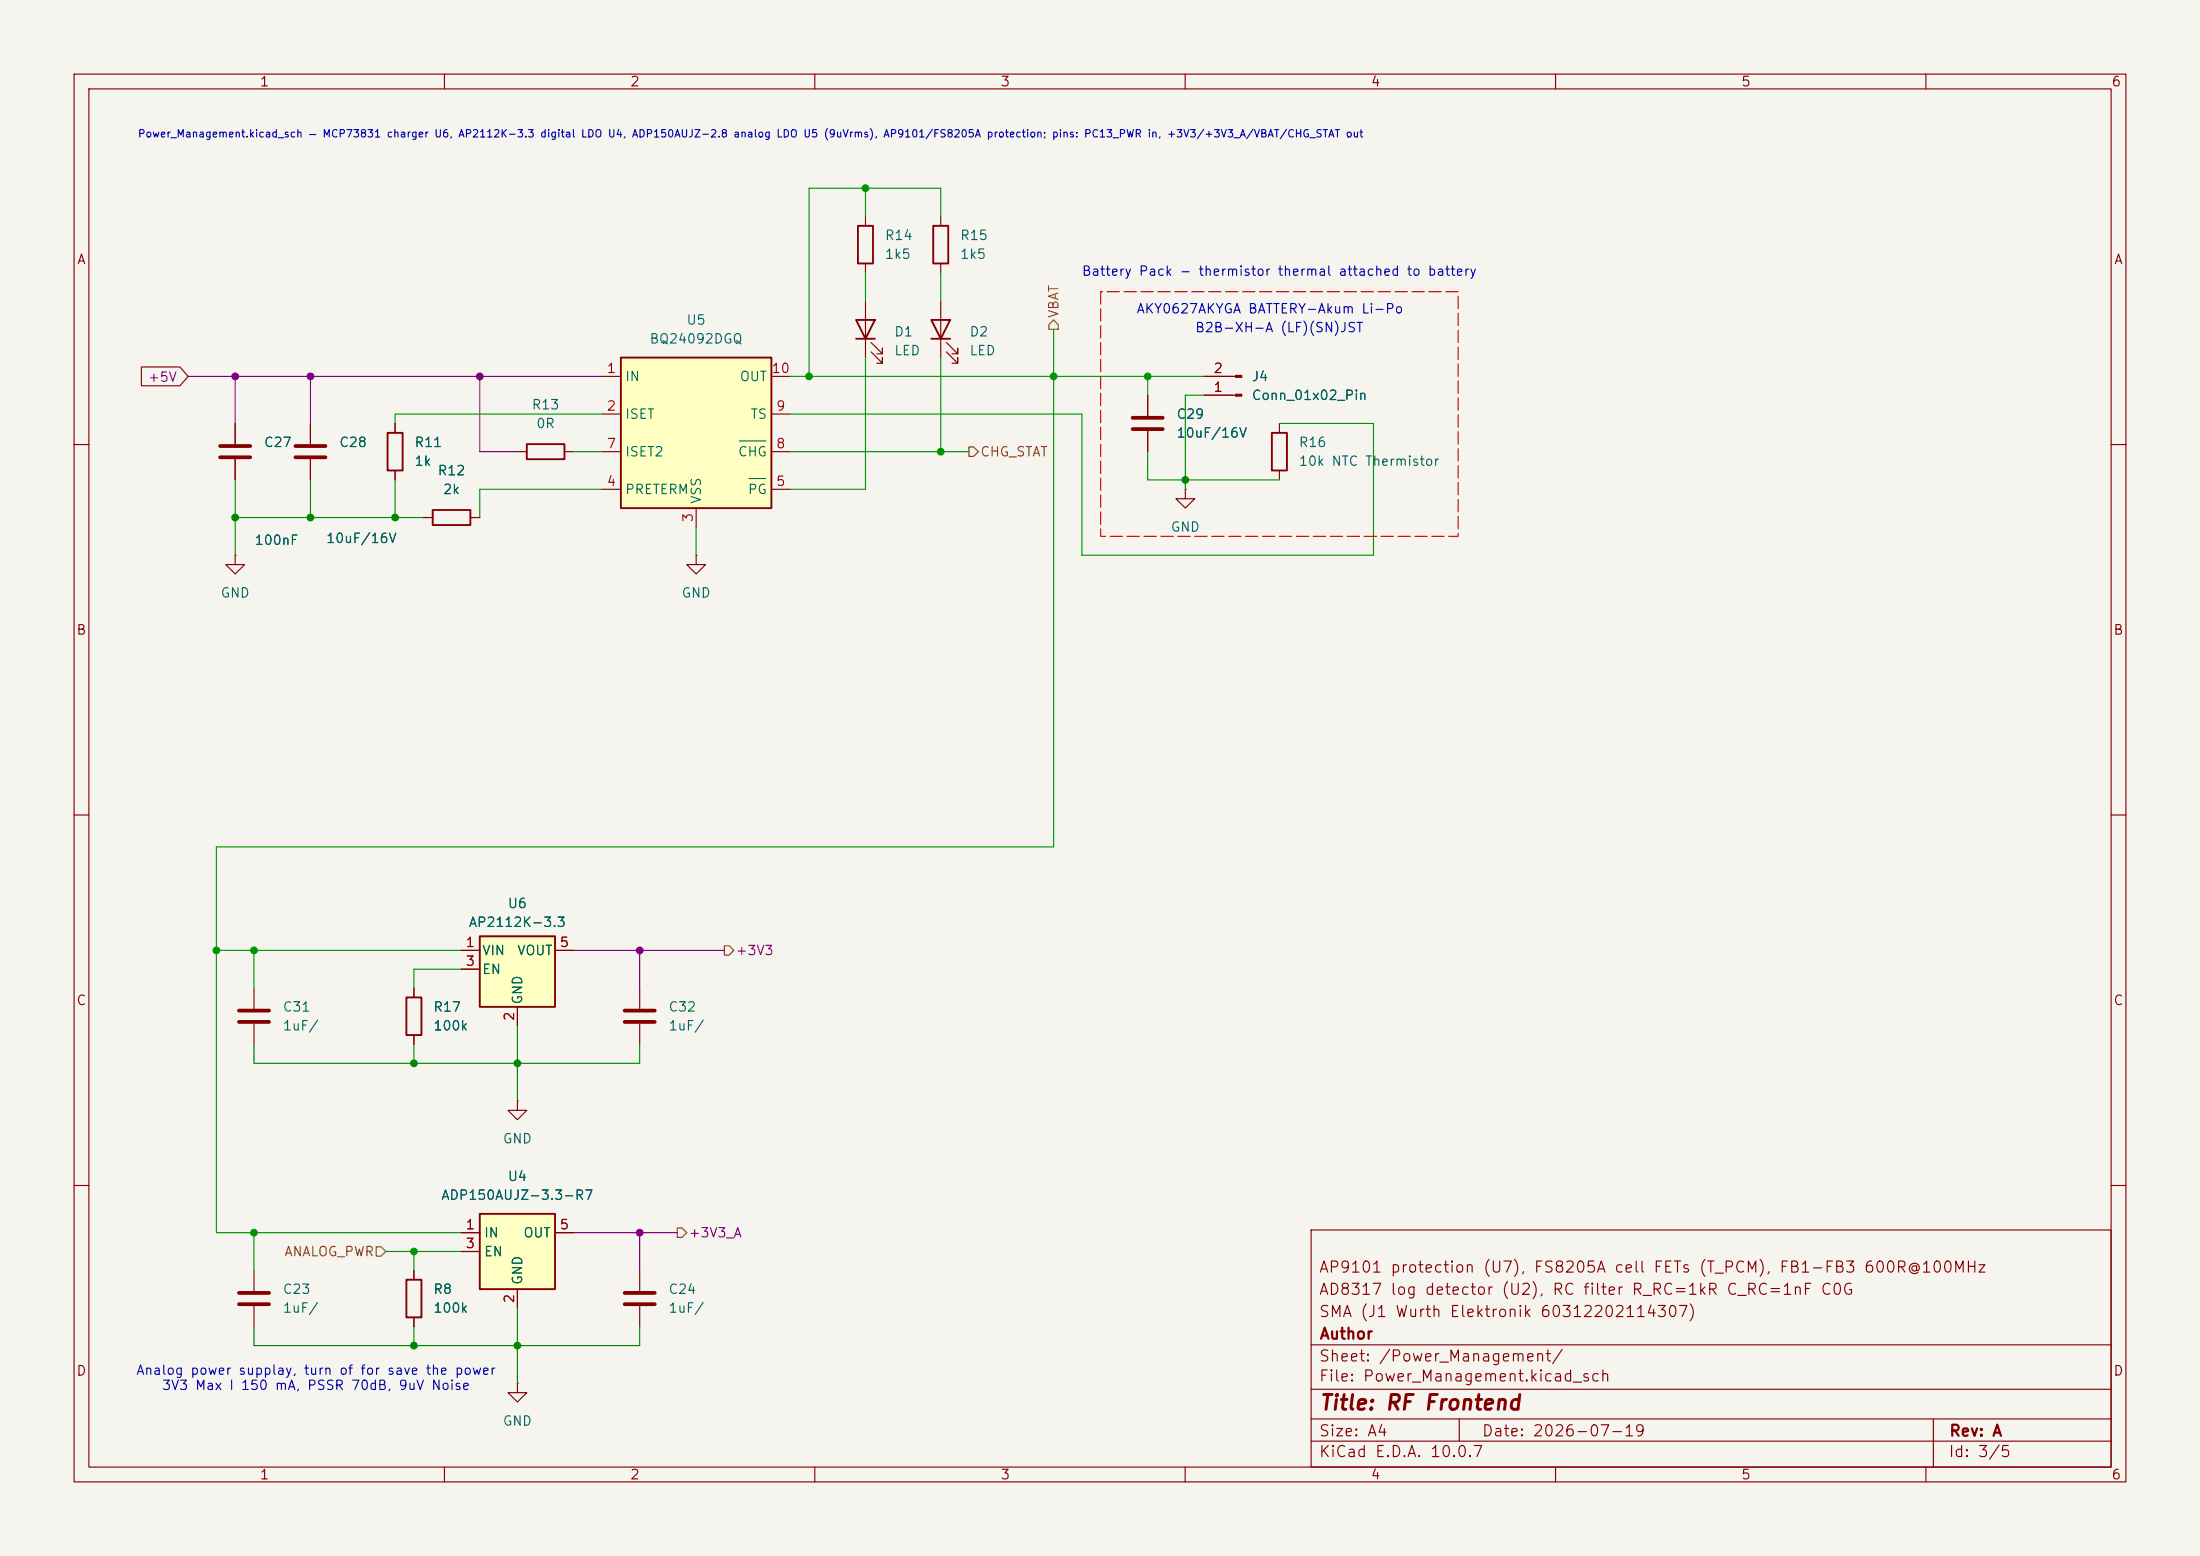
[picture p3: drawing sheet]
<svg xmlns="http://www.w3.org/2000/svg" width="297mm" height="210mm" viewBox="0 0 297 210" stroke-linecap="round" stroke-linejoin="round" font-family="sans-serif">
<path d="M0 0h297v210h-297z" fill="#f5f4ef" stroke="#f5f4ef" stroke-width=".14"/>
<g fill="none" stroke="#840000" stroke-width=".15">
<path d="M10 10h277v190h-277zM12 12h273v186h-273zM60 10v2M110 10v2M160 10v2M210 10v2M260 10v2M41.9 57.2v2.7M116.8 40.6v7.7M117.6 47.5l1.5 1.5v-.7v.7h-.7M117.6 46.2l1.5 1.6v-.8v.8h-.7M127 40.6v7.7"/>
<path d="M127.8 47.5l1.5 1.5v-.7v.7h-.8M127.8 46.2l1.5 1.6v-.8v.8h-.8M172.7 57.2v1.2M10 60h2M41.9 62v2.8M57.1 69.9h1.3M63.5 69.9h1.3M172.7 63.5v1.3M285 60h2M10 110h2M285 110h2M10 160h2"/>
<path d="M177 166h108v32h-108zM285 160h2M60 198v2M110 198v2M160 198v2M177 194.5h108M177 191.5h108M177 187.5h108M177 181.5h108M197 191.5v3M210 198v2M260 198v2"/>
<path d="M261 191.5v6.5"/>
</g>
<path d="M115.6 43.2h2.5l-1.3 2.5zM115.6 45.7h2.5M125.7 43.2h2.6l-1.3 2.5zM125.7 45.7h2.6M171.7 58.4h2v5.1h-2zM58.4 68.8h5.1v2.1h-5.1z" fill="none" stroke="#840000" stroke-width=".25"/>
<path d="M39.9 60.2h4M39.9 61.7h4" fill="none" stroke="#840000" stroke-width=".51"/>
<path d="M64.8 126.4h10.1v9.5h-10.1z" fill="#ffffc2"/>
<path d="M64.8 126.4h10.1v9.5h-10.1z" fill="none" stroke="#840000" stroke-width=".25"/>
<path d="M62.2 128.3h2.6M62.2 130.8h2.6M69.8 135.9v2.5M74.9 128.3h2.6" fill="none" stroke="#840000" stroke-width=".15"/>
<path d="M83.8 48.3h20.3v20.3h-20.3z" fill="#ffffc2"/>
<path d="M115.8 30.5h2.1v5.1h-2.1zM126 30.5h2v5.1h-2zM71.1 59.9h5.1v2.1h-5.1zM83.8 48.3h20.3v20.3h-20.3zM54.9 134.6h2v5.1h-2zM54.9 172.7h2v5.1h-2z" fill="none" stroke="#840000" stroke-width=".25"/>
<g fill="none" stroke="#840000" stroke-width=".15">
<path d="M116.8 29.2v1.3M116.8 35.6v1.2M127 29.2v1.3M127 35.6v1.2M31.7 57.2v2.7M81.3 50.8h2.5M81.3 55.9h2.5M104.1 50.8h2.6M104.1 55.9h2.6M154.9 53.3v2.8M154.9 58.2v2.8M162.6 50.8h4.2"/>
<path d="M162.6 53.3h4.2M31.7 74.9v1.3h1.3l-1.3 1.3-1.2-1.3h1.2M31.7 74.9h.1M31.7 62v2.8M69.8 61h1.3M76.2 61h1.3M81.3 66h2.5M81.3 61h2.5M94 74.9v1.3h1.2l-1.2 1.3-1.3-1.3h1.3M94 74.9h.1M94 68.6v2.5M104.1 66h2.6"/>
<path d="M104.1 61h2.6M160 66v1.3h1.3l-1.3 1.3-1.3-1.3h1.3M160 66h.1M34.3 133.4v2.7M34.3 138.2v2.8M55.9 133.4v1.2M55.9 139.7v1.3M34.3 171.5v2.7M34.3 176.3v2.8M55.9 171.5v1.2M55.9 177.8v1.3M69.8 186.7v1.3h1.3l-1.3 1.2-1.2-1.2h1.2"/>
<path d="M69.8 186.7h.1"/>
</g>
<path d="M99.8 59.5h3.6M101.1 64.6h2.3" fill="none" stroke="#006464" stroke-width=".15"/>
<path d="M152.9 56.4h4.1M152.9 57.9h4.1M29.7 60.2h4.1M29.7 61.7h4.1M32.3 137.9h4M32.3 136.4h4M32.3 176h4M32.3 174.5h4" fill="none" stroke="#840000" stroke-width=".51"/>
<g fill="#840000" stroke="#840000" stroke-width=".15">
<path d="M166.8 53.2h.8v.3h-.8z"/>
<path d="M166.8 50.7h.8v.2h-.8z"/>
</g>
<path d="M64.8 163.8h10.1v10.2h-10.1z" fill="#ffffc2"/>
<path d="M52.3 58.4h2.1v5.1h-2.1zM64.8 163.8h10.1v10.2h-10.1z" fill="none" stroke="#840000" stroke-width=".25"/>
<g fill="none" stroke="#840000" stroke-width=".15">
<path d="M19.1 49.5h5.2l1.1 1.3-1.1 1.3h-5.2zM31.7 57.2v2.7M41.9 57.2v2.7M53.3 57.2v1.2M154.9 53.3v2.8M154.9 58.2v2.8M162.6 53.3h3.8M162.6 50.8h3.8M31.7 62v2.8M41.9 62v2.8M53.3 63.5v1.3M57.1 69.9h1.3"/>
<path d="M63.5 69.9h1.3M55.9 133.4v1.2M55.9 139.7v1.3M62.2 128.3h2.6M62.2 130.8h2.6M69.8 135.9v2.5M74.9 128.3h2.6M86.4 133.4v2.7M86.4 138.2v2.8M69.8 148.6v1.3h1.3l-1.3 1.2-1.2-1.2h1.2M69.8 148.6h.1M55.9 171.5v1.2"/>
<path d="M55.9 177.8v1.3M62.2 166.4h2.6M62.2 168.9h2.6M69.8 174v2.5M74.9 166.4h2.6M86.4 171.5v2.7M86.4 176.3v2.8"/>
</g>
<path d="M84.3 137.9h4.1M84.3 136.4h4.1M84.3 176h4.1M84.3 174.5h4.1" fill="none" stroke="#840000" stroke-width=".51"/>
<path d="M148.6 39.4v33h48.2v-33h-48.2" fill="none" stroke="#f00" stroke-width=".15" stroke-dasharray="1.7 .6"/>
<path d="M142.2 43.2l.7 .6v.7h-1.3v-.7zM130.8 60.3h.6l.7 .7-.7 .6h-.6zM97.8 127.6h.6l.7 .7-.7 .6h-.6zM50.8 168.3h.6l.7 .6-.7 .6h-.6zM91.4 165.7h.7l.6 .7-.6 .6h-.7z" fill="none" stroke="#725600" stroke-width=".15"/>
<g fill="none" stroke="#008400" stroke-width=".15">
<path d="M162.6 53.3h-2.6v12.7M31.7 69.9h25.4M31.7 64.8v10.1M41.9 64.8v5.1M53.3 64.8v5.1M94 71.1v3.8M154.9 61v3.8h17.8M69.8 138.4v10.2M34.3 141v2.5h52.1v-2.5M55.9 141v2.5M34.3 179.1v2.5h52.1v-2.5M55.9 179.1v2.5"/>
<path d="M69.8 176.5v10.2"/>
</g>
<g fill="none" stroke="#009600" stroke-width=".15">
<path d="M116.8 25.4v3.8M116.8 36.8v3.8M127 29.2v-3.8h-17.8v25.4M127 36.8v3.8M81.3 55.9h-28v1.3M106.7 55.9h39.3v19h39.4v-17.7h-12.7M106.7 50.8h55.9M116.8 48.3v17.7h-10.1M127 48.3v12.7M142.2 44.5v69.8h-113v52.1h33M154.9 50.8v2.5M77.5 61h3.8"/>
<path d="M81.3 66h-16.5v3.9M106.7 61h24.1M29.2 128.3h33M34.3 128.3v5.1M62.2 130.8h-6.3v2.6M34.3 166.4v5.1M52.1 168.9h10.1M55.9 168.9v2.6"/>
</g>
<path d="M25.4 50.8h55.9M31.7 50.8v6.4M41.9 50.8v6.4M64.8 50.8v10.2h5M77.5 128.3h20.3M86.4 128.3v5.1M77.5 166.4h13.9M86.4 166.4v5.1" fill="none" stroke="#840084" stroke-width=".15"/>
<g fill="#008400" stroke="#008400" stroke-width=".14">
<circle cx="160" cy="64.8" r=".46"/>
<circle cx="53.3" cy="69.9" r=".46"/>
<circle cx="41.9" cy="69.9" r=".46"/>
<circle cx="55.9" cy="143.5" r=".46"/>
<circle cx="69.8" cy="143.5" r=".46"/>
<circle cx="31.7" cy="69.9" r=".46"/>
<circle cx="55.9" cy="181.6" r=".46"/>
<circle cx="69.8" cy="181.6" r=".46"/>
</g>
<g fill="#009600" stroke="#009600" stroke-width=".14">
<circle cx="154.9" cy="50.8" r=".46"/>
<circle cx="29.2" cy="128.3" r=".46"/>
<circle cx="34.3" cy="128.3" r=".46"/>
<circle cx="127" cy="61" r=".46"/>
<circle cx="109.2" cy="50.8" r=".46"/>
<circle cx="116.8" cy="25.4" r=".46"/>
<circle cx="142.2" cy="50.8" r=".46"/>
<circle cx="55.9" cy="168.9" r=".46"/>
<circle cx="34.3" cy="166.4" r=".46"/>
</g>
<g fill="#840084" stroke="#840084" stroke-width=".14">
<circle cx="86.4" cy="128.3" r=".46"/>
<circle cx="41.9" cy="50.8" r=".46"/>
<circle cx="64.8" cy="50.8" r=".46"/>
<circle cx="31.7" cy="50.8" r=".46"/>
<circle cx="86.4" cy="166.4" r=".46"/>
</g>
<text font-size="2" fill="#840000" x="178" y="190.8">Title: RF Frontend</text>
<g font-size="1.5" fill="#840000">
<text x="178" y="172.1">AP9101 protection (U7), FS8205A cell FETs (T_PCM), FB1-FB3 600R@100MHz</text>
<text x="178" y="178.1">SMA (J1 Wurth Elektronik 60312202114307)</text>
<text x="178" y="175.1">AD8317 log detector (U2), RC filter R_RC=1kR C_RC=1nF C0G</text>
<text x="178" y="184.1">Sheet: /Power_Management/</text>
<text x="178" y="181.1">Author</text>
<text x="178" y="186.8">File: Power_Management.kicad_sch</text>
<text x="178" y="197">KiCad E.D.A. 10.0.7</text>
<text x="178" y="194.2">Size: A4</text>
<text x="200" y="194.2">Date: 2026-07-19</text>
<text x="263" y="197">Id: 3/5</text>
<text x="263" y="194.2">Rev: A</text>
</g>
<g font-size="1.3" fill="#840000">
<text x="35" y="12">1</text>
<text x="85" y="12">2</text>
<text x="135" y="12">3</text>
<text x="185" y="12">4</text>
<text x="235" y="12">5</text>
<text x="285" y="12">6</text>
<text x="10.3" y="36">A</text>
<text x="285.3" y="36">A</text>
<text x="10.2" y="86">B</text>
<text x="285.2" y="86">B</text>
<text x="10.2" y="136">C</text>
<text x="285.2" y="136">C</text>
<text x="10.2" y="186">D</text>
<text x="285.2" y="186">D</text>
<text x="35" y="200">1</text>
<text x="85" y="200">2</text>
<text x="135" y="200">3</text>
<text x="185" y="200">4</text>
<text x="235" y="200">5</text>
<text x="285" y="200">6</text>
</g>
<g font-size="1.3" fill="#006464">
<text x="119.4" y="32.7">R14</text>
<text x="119.4" y="35.3">1k5</text>
<text x="129.5" y="32.7">R15</text>
<text x="129.5" y="35.3">1k5</text>
<text x="87.6" y="46.7">BQ24092DGQ</text>
<text x="92.6" y="44.1">U5</text>
<text x="120.6" y="45.7">D1</text>
<text x="130.8" y="45.7">D2</text>
<text x="84.3" y="51.8">IN</text>
<text x="99.8" y="51.8">OUT</text>
<text x="120.6" y="48.3">LED</text>
<text x="130.8" y="48.3">LED</text>
<text x="168.9" y="51.8">J4</text>
<text x="71.7" y="55.6">R13</text>
<text x="72.3" y="58.1">0R</text>
<text x="84.3" y="56.8">ISET</text>
<text x="101.2" y="56.8">TS</text>
<text x="158.7" y="56.8">C29</text>
<text x="158.7" y="59.4">10uF/16V</text>
<text x="168.9" y="54.3">Conn_01x02_Pin</text>
<text x="35.5" y="60.7">C27</text>
<text x="45.7" y="60.7">C28</text>
<text x="55.9" y="60.7">R11</text>
<text x="55.9" y="63.2">1k</text>
<text x="59" y="64.5">R12</text>
<text x="84.3" y="61.9">ISET2</text>
<text x="99.5" y="61.9">CHG</text>
<text x="175.2" y="60.7">R16</text>
<text x="175.2" y="63.2">10k NTC Thermistor</text>
<text x="59.7" y="67">2k</text>
<text x="84.3" y="67">PRETERM</text>
<text x="94.9" y="68.1" transform="rotate(-90 94.9 68.1)">VSS</text>
<text x="100.9" y="67">PG</text>
<text x="34.3" y="73.9">100nF</text>
<text x="43.9" y="73.6">10uF/16V</text>
<text x="158" y="72.1">GND</text>
<text x="29.7" y="81">GND</text>
<text x="91.9" y="81">GND</text>
<text x="63.2" y="125.4">AP2112K-3.3</text>
<text x="68.5" y="122.9">U6</text>
<text x="65" y="129.2">VIN</text>
<text x="65" y="131.8">EN</text>
<text x="69.7" y="129.2">VOUT</text>
<text x="38.1" y="136.9">C31</text>
<text x="58.4" y="136.9">R17</text>
<text x="70.8" y="135.7" transform="rotate(-90 70.8 135.7)">GND</text>
<text x="90.2" y="136.9">C32</text>
<text x="38.1" y="139.4">1uF/</text>
<text x="58.4" y="139.4">100k</text>
<text x="90.2" y="139.4">1uF/</text>
<text x="67.8" y="154.6">GND</text>
<text x="68.5" y="159.7">U4</text>
<text x="59.5" y="162.3">ADP150AUJZ-3.3-R7</text>
<text x="65.3" y="167.3">IN</text>
<text x="70.6" y="167.3">OUT</text>
<text x="65.3" y="169.9">EN</text>
<text x="70.8" y="173.5" transform="rotate(-90 70.8 173.5)">GND</text>
<text x="38.1" y="175">C23</text>
<text x="38.1" y="177.5">1uF/</text>
<text x="58.4" y="175">R8</text>
<text x="58.4" y="177.5">100k</text>
<text x="90.2" y="175">C24</text>
<text x="90.2" y="177.5">1uF/</text>
<text x="67.8" y="192.7">GND</text>
</g>
<g font-size="1.3" fill="#0000c2">
<text x="146" y="37.5">Battery Pack - thermistor thermal attached to battery</text>
<text x="153.3" y="42.6">AKY0627AKYGA BATTERY-Akum Li-Po</text>
<text x="161.3" y="45.2">B2B-XH-A (LF)(SN)JST</text>
<text x="18.3" y="185.9">Analog power supplay, turn of for save the power</text>
<text x="21.8" y="187.9">3V3 Max I 150 mA, PSSR 70dB, 9uV Noise</text>
</g>
<g font-size="1.3" fill="#725600">
<text x="143.2" y="43" transform="rotate(-90 143.2 43)">VBAT</text>
<text x="132.2" y="61.9">CHG_STAT</text>
<text x="38.3" y="169.9">ANALOG_PWR</text>
</g>
<g font-size="1.3" fill="#840084">
<text x="19.9" y="51.9">+5V</text>
<text x="99.2" y="129.2">+3V3</text>
<text x="92.9" y="167.3">+3V3_A</text>
</g>
<g font-size="1.3" fill="#a90000">
<text x="81.8" y="50.7">1</text>
<text x="104.1" y="50.7">10</text>
<text x="163.7" y="53.2">1</text>
<text x="163.7" y="50.7">2</text>
<text x="81.8" y="55.7">2</text>
<text x="104.7" y="55.7">9</text>
<text x="81.8" y="65.9">4</text>
<text x="81.8" y="60.8">7</text>
<text x="104.7" y="65.9">5</text>
<text x="104.7" y="60.8">8</text>
<text x="93.8" y="70.6" transform="rotate(-90 93.8 70.6)">3</text>
<text x="62.8" y="128.1">1</text>
<text x="62.8" y="130.7">3</text>
<text x="75.5" y="128.1">5</text>
<text x="69.7" y="137.9" transform="rotate(-90 69.7 137.9)">2</text>
<text x="62.8" y="166.2">1</text>
<text x="75.5" y="166.2">5</text>
<text x="62.8" y="168.8">3</text>
<text x="69.7" y="176" transform="rotate(-90 69.7 176)">2</text>
</g>
<text font-size="1" fill="#0000c2" x="18.5" y="18.8">Power_Management.kicad_sch — MCP73831 charger U6, AP2112K-3.3 digital LDO U4, ADP150AUJZ-2.8 analog LDO U5 (9uVrms), AP9101/FS8205A protection; pins: PC13_PWR in, +3V3/+3V3_A/VBAT/CHG_STAT out</text>
</svg>
